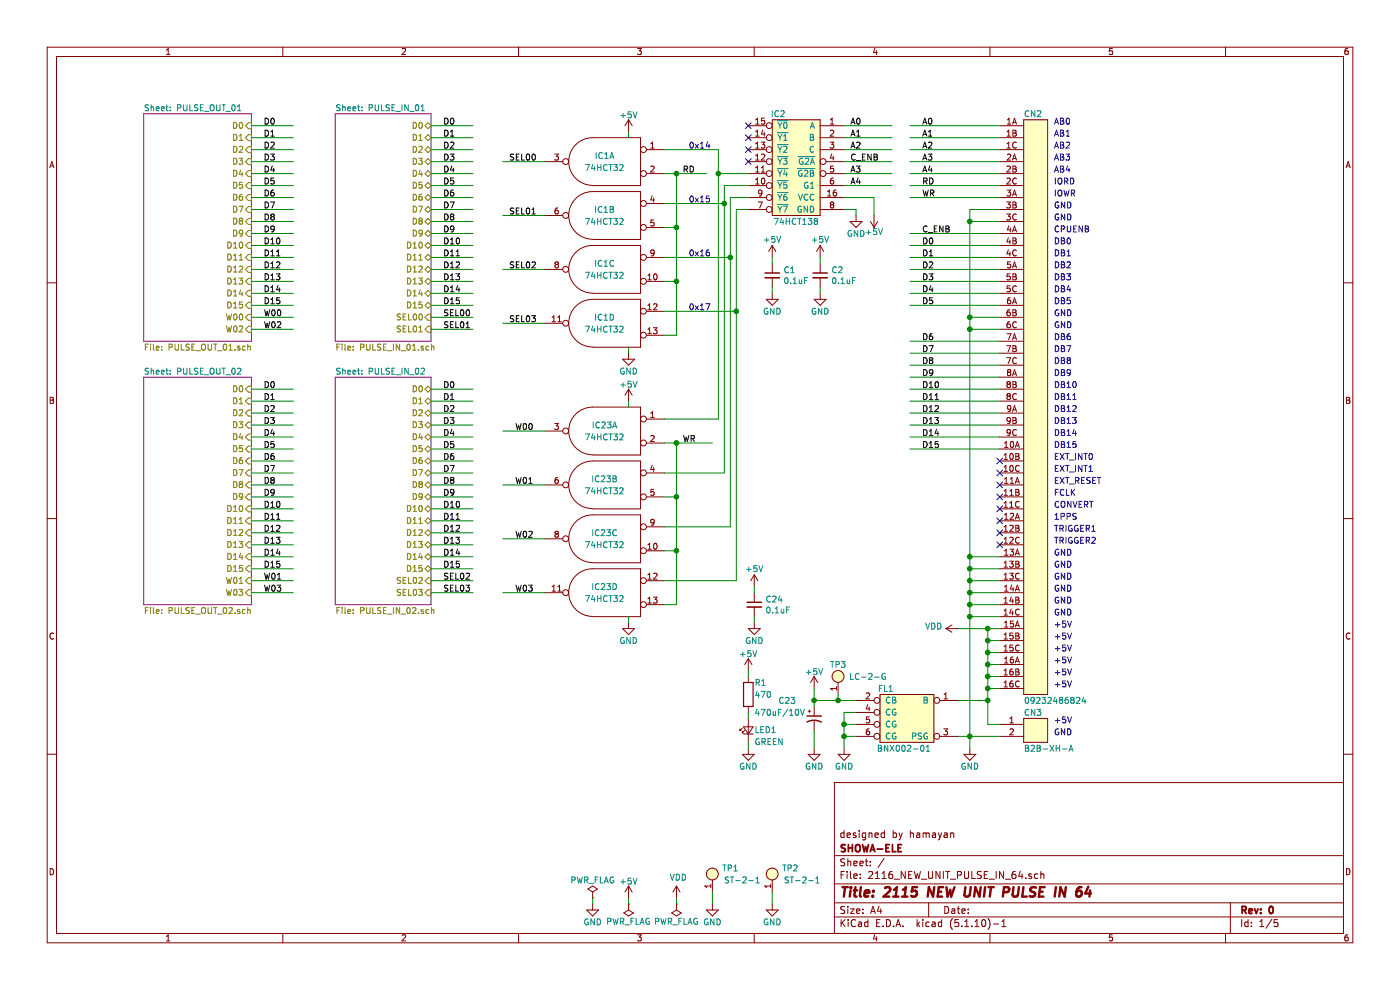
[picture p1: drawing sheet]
EESchema Schematic File Version 4
EELAYER 30 0
EELAYER END
$Descr A4 11693 8268
encoding utf-8
Sheet 1 5
Title "2115 NEW UNIT PULSE IN 64"
Date ""
Rev "0"
Comp "SHOWA-ELE"
Comment1 "designed by hamayan"
Comment2 ""
Comment3 ""
Comment4 ""
$EndDescr
$Comp
L power:GND #PWR03
U 1 1
P 4950 7550
F 0 "#PWR03" H 4950 7300 50  0001 C CNN
F 1 "GND" H 4950 7400 50  0000 C CNN
F 2 "" H 4950 7550 50  0001 C CNN
F 3 "" H 4950 7550 50  0001 C CNN
	1    4950 7550
	1    0    0    -1  
$EndComp
$Comp
L power:+5V #PWR04
U 1 1
P 5250 7500
F 0 "#PWR04" H 5250 7350 50  0001 C CNN
F 1 "+5V" H 5250 7640 50  0000 C CNN
F 2 "" H 5250 7500 50  0001 C CNN
F 3 "" H 5250 7500 50  0001 C CNN
	1    5250 7500
	1    0    0    -1  
$EndComp
$Comp
L power:PWR_FLAG #FLG01
U 1 1
P 4950 7500
F 0 "#FLG01" H 4950 7575 50  0001 C CNN
F 1 "PWR_FLAG" H 4950 7650 50  0000 C CNN
F 2 "" H 4950 7500 50  0001 C CNN
F 3 "" H 4950 7500 50  0001 C CNN
	1    4950 7500
	1    0    0    -1  
$EndComp
$Comp
L power:PWR_FLAG #FLG02
U 1 1
P 5250 7550
F 0 "#FLG02" H 5250 7625 50  0001 C CNN
F 1 "PWR_FLAG" H 5250 7700 50  0000 C CNN
F 2 "" H 5250 7550 50  0001 C CNN
F 3 "" H 5250 7550 50  0001 C CNN
	1    5250 7550
	-1   0    0    1   
$EndComp
$Comp
L tb_lc-2-g:LC-2-G TP1
U 1 1
P 5950 7300
F 0 "TP1" H 6100 7350 50  0000 C CNN
F 1 "ST-2-1" H 6200 7250 50  0000 C CNN
F 2 "A01myFootPrint:LC-2-G" H 5950 7300 60  0001 C CNN
F 3 "" H 5950 7300 60  0001 C CNN
	1    5950 7300
	1    0    0    -1  
$EndComp
$Comp
L power:GND #PWR05
U 1 1
P 5950 7550
F 0 "#PWR05" H 5950 7300 50  0001 C CNN
F 1 "GND" H 5950 7400 50  0000 C CNN
F 2 "" H 5950 7550 50  0001 C CNN
F 3 "" H 5950 7550 50  0001 C CNN
	1    5950 7550
	1    0    0    -1  
$EndComp
Text Notes 8800 1050 0    50   ~ 0
AB0
Text Notes 8800 1150 0    50   ~ 0
AB1
Text Notes 8800 1250 0    50   ~ 0
AB2
Text Notes 8800 1350 0    50   ~ 0
AB3
Text Notes 8800 1450 0    50   ~ 0
AB4
Text Notes 8800 1750 0    50   ~ 0
GND
Text Notes 8800 1850 0    50   ~ 0
GND
Text Notes 8800 1550 0    50   ~ 0
IORD
Text Notes 8800 1650 0    50   ~ 0
IOWR
Text Notes 8800 1950 0    50   ~ 0
CPUENB
Text Notes 8800 3850 0    50   ~ 0
EXT_INT0
Text Notes 8800 3950 0    50   ~ 0
EXT_INT1
Text Notes 8800 4050 0    50   ~ 0
EXT_RESET
Text Notes 8800 2650 0    50   ~ 0
GND
Text Notes 8800 2750 0    50   ~ 0
GND
Text Notes 8800 2050 0    50   ~ 0
DB0
Text Notes 8800 2150 0    50   ~ 0
DB1
Text Notes 8800 2250 0    50   ~ 0
DB2
Text Notes 8800 2350 0    50   ~ 0
DB3
Text Notes 8800 2450 0    50   ~ 0
DB4
Text Notes 8800 2550 0    50   ~ 0
DB5
Text Notes 8800 2850 0    50   ~ 0
DB6
Text Notes 8800 2950 0    50   ~ 0
DB7
Text Notes 8800 3050 0    50   ~ 0
DB8
Text Notes 8800 3150 0    50   ~ 0
DB9
Text Notes 8800 3250 0    50   ~ 0
DB10
Text Notes 8800 3350 0    50   ~ 0
DB11
Text Notes 8800 3450 0    50   ~ 0
DB12
Text Notes 8800 3550 0    50   ~ 0
DB13
Text Notes 8800 3650 0    50   ~ 0
DB14
Text Notes 8800 3750 0    50   ~ 0
DB15
Text Notes 8800 4650 0    50   ~ 0
GND
Text Notes 8800 4750 0    50   ~ 0
GND
Text Notes 8800 4850 0    50   ~ 0
GND
Text Notes 8800 4950 0    50   ~ 0
GND
Text Notes 8800 5050 0    50   ~ 0
GND
Text Notes 8800 5150 0    50   ~ 0
GND
Text Notes 8800 5250 0    50   ~ 0
+5V
Text Notes 8800 5350 0    50   ~ 0
+5V
Text Notes 8800 5450 0    50   ~ 0
+5V
Text Notes 8800 5550 0    50   ~ 0
+5V
Text Notes 8800 5650 0    50   ~ 0
+5V
Text Notes 8800 5750 0    50   ~ 0
+5V
Text Notes 8800 4250 0    50   ~ 0
CONVERT
Text Notes 8800 4150 0    50   ~ 0
FCLK
Text Notes 8800 4350 0    50   ~ 0
1PPS
Text Notes 8800 4450 0    50   ~ 0
TRIGGER1
Text Notes 8800 4550 0    50   ~ 0
TRIGGER2
$Comp
L power:GND #PWR013
U 1 1
P 8100 6250
F 0 "#PWR013" H 8100 6000 50  0001 C CNN
F 1 "GND" H 8100 6100 50  0000 C CNN
F 2 "" H 8100 6250 50  0001 C CNN
F 3 "" H 8100 6250 50  0001 C CNN
	1    8100 6250
	1    0    0    -1  
$EndComp
NoConn ~ 8350 4250
NoConn ~ 8350 4150
NoConn ~ 8350 4050
NoConn ~ 8350 3950
NoConn ~ 8350 3850
$Comp
L ic_74hc138:ic_74HC138 IC2
U 1 1
P 6650 1400
F 0 "IC2" H 6800 1850 50  0000 C CNN
F 1 "74HCT138" H 6650 950 50  0000 C CNN
F 2 "A01myFootPrint:ic_DIP-16_W7.62mm" H 6600 1450 50  0001 C CNN
F 3 "" H 6600 1450 50  0001 C CNN
	1    6650 1400
	-1   0    0    -1  
$EndComp
$Comp
L power:+5V #PWR012
U 1 1
P 7300 1800
F 0 "#PWR012" H 7300 1650 50  0001 C CNN
F 1 "+5V" H 7300 1940 50  0000 C CNN
F 2 "" H 7300 1800 50  0001 C CNN
F 3 "" H 7300 1800 50  0001 C CNN
	1    7300 1800
	-1   0    0    1   
$EndComp
$Comp
L power:GND #PWR011
U 1 1
P 7150 1800
F 0 "#PWR011" H 7150 1550 50  0001 C CNN
F 1 "GND" H 7150 1650 50  0000 C CNN
F 2 "" H 7150 1800 50  0001 C CNN
F 3 "" H 7150 1800 50  0001 C CNN
	1    7150 1800
	1    0    0    -1  
$EndComp
Text Label 7100 1050 0    50   ~ 0
A0
Text Label 7100 1150 0    50   ~ 0
A1
Text Label 7100 1250 0    50   ~ 0
A2
Text Label 7100 1450 0    50   ~ 0
A3
Text Label 7100 1550 0    50   ~ 0
A4
Text Label 7100 1350 0    50   ~ 0
C_ENB
Wire Wire Line
	5250 7500 5250 7550
Wire Wire Line
	4950 7500 4950 7550
Wire Wire Line
	5950 7450 5950 7550
Wire Wire Line
	8250 5250 8250 5350
Wire Wire Line
	8250 5750 8350 5750
Wire Wire Line
	8250 5650 8350 5650
Wire Wire Line
	8250 5550 8350 5550
Connection ~ 8250 5650
Wire Wire Line
	8250 5450 8350 5450
Connection ~ 8250 5550
Wire Wire Line
	8250 5350 8350 5350
Connection ~ 8250 5450
Wire Wire Line
	8250 5250 8350 5250
Connection ~ 8250 5350
Wire Wire Line
	8100 1750 8100 1850
Wire Wire Line
	8100 5150 8350 5150
Wire Wire Line
	8100 5050 8350 5050
Wire Wire Line
	8100 4950 8350 4950
Connection ~ 8100 5050
Wire Wire Line
	8100 4850 8350 4850
Connection ~ 8100 4950
Wire Wire Line
	8100 4750 8350 4750
Connection ~ 8100 4850
Wire Wire Line
	8350 4650 8100 4650
Connection ~ 8100 4750
Wire Wire Line
	8100 2750 8350 2750
Connection ~ 8100 4650
Wire Wire Line
	8350 2650 8100 2650
Connection ~ 8100 2750
Wire Wire Line
	8100 1850 8350 1850
Connection ~ 8100 2650
Wire Wire Line
	8350 1750 8100 1750
Connection ~ 8100 1850
Wire Wire Line
	7050 1050 7450 1050
Wire Wire Line
	7050 1150 7450 1150
Wire Wire Line
	7050 1250 7450 1250
Wire Wire Line
	7050 1350 7450 1350
Wire Wire Line
	7050 1450 7450 1450
Wire Wire Line
	7050 1550 7450 1550
Wire Wire Line
	7150 1800 7150 1750
Wire Wire Line
	7150 1750 7050 1750
Wire Wire Line
	7050 1650 7300 1650
Wire Wire Line
	7300 1650 7300 1800
Wire Wire Line
	8350 3750 7600 3750
Wire Wire Line
	8350 3650 7600 3650
Wire Wire Line
	8350 3550 7600 3550
Wire Wire Line
	8350 3450 7600 3450
Wire Wire Line
	8350 3350 7600 3350
Wire Wire Line
	8350 3250 7600 3250
Wire Wire Line
	8350 3150 7600 3150
Wire Wire Line
	8350 3050 7600 3050
Wire Wire Line
	8350 2950 7600 2950
Wire Wire Line
	8350 2850 7600 2850
Wire Wire Line
	8350 2550 7600 2550
Wire Wire Line
	8350 2450 7600 2450
Wire Wire Line
	8350 2350 7600 2350
Wire Wire Line
	8350 2250 7600 2250
Wire Wire Line
	8350 2150 7600 2150
Wire Wire Line
	8350 2050 7600 2050
Wire Wire Line
	8350 1950 7600 1950
Wire Wire Line
	8350 1550 7600 1550
Wire Wire Line
	8350 1450 7600 1450
Wire Wire Line
	8350 1350 7600 1350
Wire Wire Line
	8350 1250 7600 1250
Wire Wire Line
	8350 1150 7600 1150
Wire Wire Line
	8350 1050 7600 1050
Text Label 7700 1050 0    50   ~ 0
A0
Text Label 7700 1150 0    50   ~ 0
A1
Text Label 7700 1250 0    50   ~ 0
A2
Text Label 7700 1350 0    50   ~ 0
A3
Text Label 7700 1450 0    50   ~ 0
A4
Text Label 7700 1550 0    50   ~ 0
RD
Text Label 7700 1950 0    50   ~ 0
C_ENB
Text Label 7700 2050 0    50   ~ 0
D0
Text Label 7700 2150 0    50   ~ 0
D1
Text Label 7700 2250 0    50   ~ 0
D2
Text Label 7700 2350 0    50   ~ 0
D3
Text Label 7700 2450 0    50   ~ 0
D4
Text Label 7700 2550 0    50   ~ 0
D5
Text Label 7700 2850 0    50   ~ 0
D6
Text Label 7700 2950 0    50   ~ 0
D7
Text Label 7700 3050 0    50   ~ 0
D8
Text Label 7700 3150 0    50   ~ 0
D9
Text Label 7700 3250 0    50   ~ 0
D10
Text Label 7700 3350 0    50   ~ 0
D11
Text Label 7700 3450 0    50   ~ 0
D12
Text Label 7700 3550 0    50   ~ 0
D13
Text Label 7700 3650 0    50   ~ 0
D14
Text Label 7700 3750 0    50   ~ 0
D15
Wire Wire Line
	8250 5650 8250 5750
Wire Wire Line
	8250 5550 8250 5650
Wire Wire Line
	8250 5450 8250 5550
Wire Wire Line
	8250 5350 8250 5450
Wire Wire Line
	8100 5050 8100 5150
Wire Wire Line
	8100 4950 8100 5050
Wire Wire Line
	8100 4850 8100 4950
Wire Wire Line
	8100 4750 8100 4850
Wire Wire Line
	8100 4650 8100 4750
Wire Wire Line
	8100 2750 8100 4650
Wire Wire Line
	8100 2650 8100 2750
Wire Wire Line
	8100 1850 8100 2650
$Comp
L cn_09232486824:09232486824 CN2
U 1 1
P 8650 3400
F 0 "CN2" H 8550 5850 50  0000 L CNN
F 1 "09232486824" H 8550 950 50  0000 L CNN
F 2 "A01myFootPrint:cn_09282486801" H 8750 4300 60  0001 C CNN
F 3 "" H 8750 4300 60  0001 C CNN
	1    8650 3400
	1    0    0    -1  
$EndComp
$Sheet
S 2800 950  800  1900
U 61BC7329
F0 "PULSE_IN_01" 50
F1 "PULSE_IN_01.sch" 50
F2 "D0" T R 3600 1050 50 
F3 "D1" T R 3600 1150 50 
F4 "D2" T R 3600 1250 50 
F5 "D3" T R 3600 1350 50 
F6 "D4" T R 3600 1450 50 
F7 "D5" T R 3600 1550 50 
F8 "D6" T R 3600 1650 50 
F9 "D7" T R 3600 1750 50 
F10 "D8" T R 3600 1850 50 
F11 "D9" T R 3600 1950 50 
F12 "D10" T R 3600 2050 50 
F13 "D11" T R 3600 2150 50 
F14 "D12" T R 3600 2250 50 
F15 "D13" T R 3600 2350 50 
F16 "D14" T R 3600 2450 50 
F17 "D15" T R 3600 2550 50 
F18 "SEL00" I R 3600 2650 50 
F19 "SEL01" I R 3600 2750 50 
$EndSheet
$Sheet
S 2800 3150 800  1900
U 61BCFF1F
F0 "PULSE_IN_02" 50
F1 "PULSE_IN_02.sch" 50
F2 "D0" T R 3600 3250 50 
F3 "D1" T R 3600 3350 50 
F4 "D2" T R 3600 3450 50 
F5 "D3" T R 3600 3550 50 
F6 "D4" T R 3600 3650 50 
F7 "D5" T R 3600 3750 50 
F8 "D6" T R 3600 3850 50 
F9 "D7" T R 3600 3950 50 
F10 "D8" T R 3600 4050 50 
F11 "D9" T R 3600 4150 50 
F12 "D10" T R 3600 4250 50 
F13 "D11" T R 3600 4350 50 
F14 "D12" T R 3600 4450 50 
F15 "D13" T R 3600 4550 50 
F16 "D14" T R 3600 4650 50 
F17 "D15" T R 3600 4750 50 
F18 "SEL02" I R 3600 4850 50 
F19 "SEL03" I R 3600 4950 50 
$EndSheet
$Comp
L ic_74HC32:74HC32 IC1
U 1 2
P 5050 1350
F 0 "IC1" H 5050 1400 50  0000 C CNN
F 1 "74HCT32" H 5050 1300 50  0000 C CNN
F 2 "A01myFootPrint:IC_DIP-14_W7.62mm" H 5050 1350 50  0001 C CNN
F 3 "" H 5050 1350 50  0001 C CNN
	1    5050 1350
	-1   0    0    -1  
$EndComp
$Comp
L power:+5V #PWR01
U 1 1
P 5250 1100
F 0 "#PWR01" H 5250 950 50  0001 C CNN
F 1 "+5V" H 5250 1240 50  0000 C CNN
F 2 "" H 5250 1100 50  0001 C CNN
F 3 "" H 5250 1100 50  0001 C CNN
	1    5250 1100
	1    0    0    -1  
$EndComp
$Comp
L ic_74HC32:74HC32 IC1
U 2 2
P 5050 1800
F 0 "IC1" H 5050 1850 50  0000 C CNN
F 1 "74HCT32" H 5050 1750 50  0000 C CNN
F 2 "A01myFootPrint:IC_DIP-14_W7.62mm" H 5050 1800 50  0001 C CNN
F 3 "" H 5050 1800 50  0001 C CNN
	2    5050 1800
	-1   0    0    -1  
$EndComp
$Comp
L ic_74HC32:74HC32 IC1
U 3 2
P 5050 2250
F 0 "IC1" H 5050 2300 50  0000 C CNN
F 1 "74HCT32" H 5050 2200 50  0000 C CNN
F 2 "A01myFootPrint:IC_DIP-14_W7.62mm" H 5050 2250 50  0001 C CNN
F 3 "" H 5050 2250 50  0001 C CNN
	3    5050 2250
	-1   0    0    -1  
$EndComp
$Comp
L ic_74HC32:74HC32 IC1
U 4 2
P 5050 2700
F 0 "IC1" H 5050 2750 50  0000 C CNN
F 1 "74HCT32" H 5050 2650 50  0000 C CNN
F 2 "A01myFootPrint:IC_DIP-14_W7.62mm" H 5050 2700 50  0001 C CNN
F 3 "" H 5050 2700 50  0001 C CNN
	4    5050 2700
	-1   0    0    -1  
$EndComp
Wire Wire Line
	5250 1100 5250 1150
$Comp
L power:GND #PWR02
U 1 1
P 5250 2950
F 0 "#PWR02" H 5250 2700 50  0001 C CNN
F 1 "GND" H 5250 2800 50  0000 C CNN
F 2 "" H 5250 2950 50  0001 C CNN
F 3 "" H 5250 2950 50  0001 C CNN
	1    5250 2950
	1    0    0    -1  
$EndComp
Wire Wire Line
	5250 2950 5250 2900
Wire Wire Line
	5550 2800 5650 2800
Wire Wire Line
	5650 2800 5650 2350
Wire Wire Line
	5650 2350 5550 2350
Wire Wire Line
	5650 2350 5650 1900
Wire Wire Line
	5650 1900 5550 1900
Connection ~ 5650 2350
Wire Wire Line
	5650 1900 5650 1450
Wire Wire Line
	5650 1450 5550 1450
Connection ~ 5650 1900
Wire Wire Line
	5650 1450 5900 1450
Connection ~ 5650 1450
Wire Wire Line
	5550 2600 6150 2600
Wire Wire Line
	6150 2600 6150 1750
Wire Wire Line
	6150 1750 6250 1750
Wire Wire Line
	6250 1650 6100 1650
Wire Wire Line
	6100 1650 6100 2150
Wire Wire Line
	6100 2150 5550 2150
Wire Wire Line
	6250 1550 6050 1550
Wire Wire Line
	6050 1550 6050 1700
Wire Wire Line
	6050 1700 5550 1700
Wire Wire Line
	6250 1450 6000 1450
Wire Wire Line
	6000 1450 6000 1250
Wire Wire Line
	6000 1250 5550 1250
Text Label 5700 1450 0    50   ~ 0
RD
Text Notes 5750 1250 0    50   ~ 0
0x14
Text Notes 5750 1700 0    50   ~ 0
0x15
Text Notes 5750 2150 0    50   ~ 0
0x16
Text Notes 5750 2600 0    50   ~ 0
0x17
$Comp
L power:GND #PWR07
U 1 1
P 6450 2450
AR Path="/639288F9" Ref="#PWR07"  Part="1" 
AR Path="/61BC7329/639288F9" Ref="#PWR?"  Part="1" 
F 0 "#PWR07" H 6450 2200 50  0001 C CNN
F 1 "GND" H 6450 2300 50  0000 C CNN
F 2 "" H 6450 2450 50  0001 C CNN
F 3 "" H 6450 2450 50  0001 C CNN
	1    6450 2450
	1    0    0    -1  
$EndComp
$Comp
L c_np_small:C_Small C1
U 1 1
P 6450 2300
F 0 "C1" H 6542 2346 50  0000 L CNN
F 1 "0.1uF" H 6542 2255 50  0000 L CNN
F 2 "A01myFootPrint:C_0603" H 6450 2300 50  0001 C CNN
F 3 "" H 6450 2300 50  0001 C CNN
	1    6450 2300
	1    0    0    -1  
$EndComp
$Comp
L power:+5V #PWR06
U 1 1
P 6450 2150
AR Path="/63928905" Ref="#PWR06"  Part="1" 
AR Path="/61BC7329/63928905" Ref="#PWR?"  Part="1" 
F 0 "#PWR06" H 6450 2000 50  0001 C CNN
F 1 "+5V" H 6450 2300 50  0000 C CNN
F 2 "" H 6450 2150 50  0001 C CNN
F 3 "" H 6450 2150 50  0001 C CNN
	1    6450 2150
	1    0    0    -1  
$EndComp
Wire Wire Line
	6450 2150 6450 2200
Wire Wire Line
	6450 2400 6450 2450
$Comp
L power:GND #PWR010
U 1 1
P 6850 2450
AR Path="/6392C60B" Ref="#PWR010"  Part="1" 
AR Path="/61BC7329/6392C60B" Ref="#PWR?"  Part="1" 
F 0 "#PWR010" H 6850 2200 50  0001 C CNN
F 1 "GND" H 6850 2300 50  0000 C CNN
F 2 "" H 6850 2450 50  0001 C CNN
F 3 "" H 6850 2450 50  0001 C CNN
	1    6850 2450
	1    0    0    -1  
$EndComp
$Comp
L c_np_small:C_Small C2
U 1 1
P 6850 2300
F 0 "C2" H 6942 2346 50  0000 L CNN
F 1 "0.1uF" H 6942 2255 50  0000 L CNN
F 2 "A01myFootPrint:C_0603" H 6850 2300 50  0001 C CNN
F 3 "" H 6850 2300 50  0001 C CNN
	1    6850 2300
	1    0    0    -1  
$EndComp
$Comp
L power:+5V #PWR09
U 1 1
P 6850 2150
AR Path="/6392C617" Ref="#PWR09"  Part="1" 
AR Path="/61BC7329/6392C617" Ref="#PWR?"  Part="1" 
F 0 "#PWR09" H 6850 2000 50  0001 C CNN
F 1 "+5V" H 6850 2300 50  0000 C CNN
F 2 "" H 6850 2150 50  0001 C CNN
F 3 "" H 6850 2150 50  0001 C CNN
	1    6850 2150
	1    0    0    -1  
$EndComp
Wire Wire Line
	6850 2150 6850 2200
Wire Wire Line
	6850 2400 6850 2450
Wire Wire Line
	4550 1350 4200 1350
Wire Wire Line
	4550 1800 4200 1800
Wire Wire Line
	4550 2250 4200 2250
Wire Wire Line
	4550 2700 4200 2700
Text Label 4250 1350 0    50   ~ 0
SEL00
Text Label 4250 1800 0    50   ~ 0
SEL01
Text Label 4250 2250 0    50   ~ 0
SEL02
Text Label 4250 2700 0    50   ~ 0
SEL03
Wire Wire Line
	3600 1050 3950 1050
Wire Wire Line
	3600 1150 3950 1150
Wire Wire Line
	3600 1250 3950 1250
Wire Wire Line
	3600 1350 3950 1350
Wire Wire Line
	3600 1450 3950 1450
Wire Wire Line
	3600 1550 3950 1550
Wire Wire Line
	3600 1650 3950 1650
Wire Wire Line
	3600 1750 3950 1750
Wire Wire Line
	3600 1850 3950 1850
Wire Wire Line
	3600 1950 3950 1950
Wire Wire Line
	3600 2050 3950 2050
Wire Wire Line
	3600 2150 3950 2150
Wire Wire Line
	3600 2250 3950 2250
Wire Wire Line
	3600 2350 3950 2350
Wire Wire Line
	3600 2450 3950 2450
Wire Wire Line
	3600 2550 3950 2550
Wire Wire Line
	3600 2650 3950 2650
Wire Wire Line
	3600 2750 3950 2750
Text Label 3700 1050 0    50   ~ 0
D0
Text Label 3700 1150 0    50   ~ 0
D1
Text Label 3700 1250 0    50   ~ 0
D2
Text Label 3700 1350 0    50   ~ 0
D3
Text Label 3700 1450 0    50   ~ 0
D4
Text Label 3700 1550 0    50   ~ 0
D5
Text Label 3700 1650 0    50   ~ 0
D6
Text Label 3700 1750 0    50   ~ 0
D7
Text Label 3700 1850 0    50   ~ 0
D8
Text Label 3700 1950 0    50   ~ 0
D9
Text Label 3700 2050 0    50   ~ 0
D10
Text Label 3700 2150 0    50   ~ 0
D11
Text Label 3700 2250 0    50   ~ 0
D12
Text Label 3700 2350 0    50   ~ 0
D13
Text Label 3700 2450 0    50   ~ 0
D14
Text Label 3700 2550 0    50   ~ 0
D15
Text Label 3700 2650 0    50   ~ 0
SEL00
Text Label 3700 2750 0    50   ~ 0
SEL01
Wire Wire Line
	3600 3250 3950 3250
Wire Wire Line
	3600 3350 3950 3350
Wire Wire Line
	3600 3450 3950 3450
Wire Wire Line
	3600 3550 3950 3550
Wire Wire Line
	3600 3650 3950 3650
Wire Wire Line
	3600 3750 3950 3750
Wire Wire Line
	3600 3850 3950 3850
Wire Wire Line
	3600 3950 3950 3950
Wire Wire Line
	3600 4050 3950 4050
Wire Wire Line
	3600 4150 3950 4150
Wire Wire Line
	3600 4250 3950 4250
Wire Wire Line
	3600 4350 3950 4350
Wire Wire Line
	3600 4450 3950 4450
Wire Wire Line
	3600 4550 3950 4550
Wire Wire Line
	3600 4650 3950 4650
Wire Wire Line
	3600 4750 3950 4750
Wire Wire Line
	3600 4850 3950 4850
Wire Wire Line
	3600 4950 3950 4950
Text Label 3700 3250 0    50   ~ 0
D0
Text Label 3700 3350 0    50   ~ 0
D1
Text Label 3700 3450 0    50   ~ 0
D2
Text Label 3700 3550 0    50   ~ 0
D3
Text Label 3700 3650 0    50   ~ 0
D4
Text Label 3700 3750 0    50   ~ 0
D5
Text Label 3700 3850 0    50   ~ 0
D6
Text Label 3700 3950 0    50   ~ 0
D7
Text Label 3700 4050 0    50   ~ 0
D8
Text Label 3700 4150 0    50   ~ 0
D9
Text Label 3700 4250 0    50   ~ 0
D10
Text Label 3700 4350 0    50   ~ 0
D11
Text Label 3700 4450 0    50   ~ 0
D12
Text Label 3700 4550 0    50   ~ 0
D13
Text Label 3700 4650 0    50   ~ 0
D14
Text Label 3700 4750 0    50   ~ 0
D15
Text Label 3700 4850 0    50   ~ 0
SEL02
Text Label 3700 4950 0    50   ~ 0
SEL03
$Comp
L tb_lc-2-g:LC-2-G TP2
U 1 1
P 6450 7300
F 0 "TP2" H 6600 7350 50  0000 C CNN
F 1 "ST-2-1" H 6700 7250 50  0000 C CNN
F 2 "A01myFootPrint:LC-2-G" H 6450 7300 60  0001 C CNN
F 3 "" H 6450 7300 60  0001 C CNN
	1    6450 7300
	1    0    0    -1  
$EndComp
$Comp
L power:GND #PWR08
U 1 1
P 6450 7550
F 0 "#PWR08" H 6450 7300 50  0001 C CNN
F 1 "GND" H 6450 7400 50  0000 C CNN
F 2 "" H 6450 7550 50  0001 C CNN
F 3 "" H 6450 7550 50  0001 C CNN
	1    6450 7550
	1    0    0    -1  
$EndComp
Wire Wire Line
	6450 7450 6450 7550
NoConn ~ 8350 4350
NoConn ~ 8350 4450
NoConn ~ 8350 4550
NoConn ~ 6250 1050
NoConn ~ 6250 1150
NoConn ~ 6250 1250
NoConn ~ 6250 1350
$Comp
L cp1_small:CP1_Small C23
U 1 1
P 6800 6000
F 0 "C23" H 6500 6150 50  0000 L CNN
F 1 "470uF/10V" H 6300 6050 50  0000 L CNN
F 2 "A01myFootPrint:CP_D8_P3R5" H 6800 6000 50  0001 C CNN
F 3 "" H 6800 6000 50  0001 C CNN
	1    6800 6000
	1    0    0    -1  
$EndComp
$Comp
L connectors:2PIN CN3
U 1 1
P 8650 6100
F 0 "CN3" H 8550 6250 50  0000 L CNN
F 1 "B2B-XH-A" H 8550 5950 50  0000 L CNN
F 2 "A01myFootPrint:cn_B2B-XH-A" H 8650 6100 60  0001 C CNN
F 3 "" H 8650 6100 60  0001 C CNN
	1    8650 6100
	1    0    0    -1  
$EndComp
$Comp
L LED:LED LED1
U 1 1
P 6250 6100
F 0 "LED1" V 6250 6050 50  0000 R CNN
F 1 "GREEN" V 6150 6050 50  0000 R CNN
F 2 "A01myFootPrint:LED_D3.0mm_center" V 6250 6100 50  0001 C CNN
F 3 "" V 6250 6100 50  0001 C CNN
	1    6250 6100
	0    -1   -1   0   
$EndComp
$Comp
L r_register:R R1
U 1 1
P 6250 5800
F 0 "R1" H 6300 5900 50  0000 L CNN
F 1 "470" H 6300 5800 50  0000 L CNN
F 2 "A01myFootPrint:R_TH_5R08" V 6180 5800 50  0001 C CNN
F 3 "" H 6250 5800 50  0001 C CNN
	1    6250 5800
	1    0    0    -1  
$EndComp
$Comp
L emi_filter:BNX002-01 FL1
U 1 1
P 7600 6000
F 0 "FL1" H 7800 6250 50  0000 C CNN
F 1 "BNX002-01" H 7650 5750 50  0000 C CNN
F 2 "A01myFootPrint:BNX002-01" H 7600 6000 60  0001 C CNN
F 3 "" H 7600 6000 60  0001 C CNN
	1    7600 6000
	-1   0    0    -1  
$EndComp
Wire Wire Line
	8000 6150 8100 6150
Wire Wire Line
	8100 6150 8100 6250
$Comp
L power:GND #PWR0112
U 1 1
P 7050 6250
F 0 "#PWR0112" H 7050 6000 50  0001 C CNN
F 1 "GND" H 7050 6100 50  0000 C CNN
F 2 "" H 7050 6250 50  0001 C CNN
F 3 "" H 7050 6250 50  0001 C CNN
	1    7050 6250
	1    0    0    -1  
$EndComp
Wire Wire Line
	7050 6250 7050 6150
Wire Wire Line
	7050 6150 7150 6150
Wire Wire Line
	7050 6150 7050 6050
Wire Wire Line
	7050 6050 7150 6050
Connection ~ 7050 6150
Wire Wire Line
	7050 6050 7050 5950
Wire Wire Line
	7050 5950 7150 5950
Connection ~ 7050 6050
$Comp
L power:GND #PWR0111
U 1 1
P 6800 6250
F 0 "#PWR0111" H 6800 6000 50  0001 C CNN
F 1 "GND" H 6800 6100 50  0000 C CNN
F 2 "" H 6800 6250 50  0001 C CNN
F 3 "" H 6800 6250 50  0001 C CNN
	1    6800 6250
	1    0    0    -1  
$EndComp
$Comp
L power:+5V #PWR0110
U 1 1
P 6800 5750
F 0 "#PWR0110" H 6800 5600 50  0001 C CNN
F 1 "+5V" H 6800 5890 50  0000 C CNN
F 2 "" H 6800 5750 50  0001 C CNN
F 3 "" H 6800 5750 50  0001 C CNN
	1    6800 5750
	1    0    0    -1  
$EndComp
Wire Wire Line
	6800 5750 6800 5850
Wire Wire Line
	6800 5850 7000 5850
Connection ~ 6800 5850
Wire Wire Line
	6800 5850 6800 5900
Wire Wire Line
	6800 6100 6800 6250
$Comp
L tb_lc-2-g:LC-2-G TP3
U 1 1
P 7000 5650
F 0 "TP3" H 7000 5750 50  0000 C CNN
F 1 "LC-2-G" H 7250 5650 50  0000 C CNN
F 2 "A01myFootPrint:LC-2-G" H 7000 5650 60  0001 C CNN
F 3 "" H 7000 5650 60  0001 C CNN
	1    7000 5650
	1    0    0    -1  
$EndComp
Wire Wire Line
	7000 5800 7000 5850
Connection ~ 7000 5850
Wire Wire Line
	7000 5850 7150 5850
$Comp
L power:GND #PWR0109
U 1 1
P 6250 6250
F 0 "#PWR0109" H 6250 6000 50  0001 C CNN
F 1 "GND" H 6250 6100 50  0000 C CNN
F 2 "" H 6250 6250 50  0001 C CNN
F 3 "" H 6250 6250 50  0001 C CNN
	1    6250 6250
	1    0    0    -1  
$EndComp
Wire Wire Line
	6250 6250 6250 6200
Wire Wire Line
	6250 5950 6250 6000
$Comp
L power:+5V #PWR014
U 1 1
P 6250 5600
F 0 "#PWR014" H 6250 5450 50  0001 C CNN
F 1 "+5V" H 6250 5740 50  0000 C CNN
F 2 "" H 6250 5600 50  0001 C CNN
F 3 "" H 6250 5600 50  0001 C CNN
	1    6250 5600
	1    0    0    -1  
$EndComp
Wire Wire Line
	6250 5600 6250 5650
Wire Wire Line
	8100 6150 8100 5150
Connection ~ 8100 6150
Connection ~ 8100 5150
Wire Wire Line
	8000 5850 8250 5850
Wire Wire Line
	8250 5850 8250 5750
Connection ~ 8250 5750
Wire Wire Line
	8350 6050 8250 6050
Wire Wire Line
	8250 6050 8250 5850
Connection ~ 8250 5850
Wire Wire Line
	8350 6150 8100 6150
Text Notes 8800 6050 0    50   ~ 0
+5V
Text Notes 8800 6150 0    50   ~ 0
GND
$Comp
L power:VDD #PWR0118
U 1 1
P 8000 5250
F 0 "#PWR0118" H 8000 5100 50  0001 C CNN
F 1 "VDD" V 8015 5377 50  0000 L CNN
F 2 "" H 8000 5250 50  0001 C CNN
F 3 "" H 8000 5250 50  0001 C CNN
	1    8000 5250
	0    -1   -1   0   
$EndComp
Wire Wire Line
	8250 5250 8000 5250
Connection ~ 8250 5250
$Comp
L power:PWR_FLAG #FLG03
U 1 1
P 5650 7550
F 0 "#FLG03" H 5650 7625 50  0001 C CNN
F 1 "PWR_FLAG" H 5650 7700 50  0000 C CNN
F 2 "" H 5650 7550 50  0001 C CNN
F 3 "" H 5650 7550 50  0001 C CNN
	1    5650 7550
	-1   0    0    1   
$EndComp
$Comp
L power:VDD #PWR0115
U 1 1
P 5650 7500
F 0 "#PWR0115" H 5650 7350 50  0001 C CNN
F 1 "VDD" H 5665 7673 50  0000 C CNN
F 2 "" H 5650 7500 50  0001 C CNN
F 3 "" H 5650 7500 50  0001 C CNN
	1    5650 7500
	1    0    0    -1  
$EndComp
Wire Wire Line
	5650 7500 5650 7550
$Sheet
S 1200 950  900  1900
U 61AA6AFE
F0 "PULSE_OUT_01" 50
F1 "PULSE_OUT_01.sch" 50
F2 "D0" I R 2100 1050 50 
F3 "D1" I R 2100 1150 50 
F4 "D2" I R 2100 1250 50 
F5 "D3" I R 2100 1350 50 
F6 "D4" I R 2100 1450 50 
F7 "D5" I R 2100 1550 50 
F8 "D6" I R 2100 1650 50 
F9 "D7" I R 2100 1750 50 
F10 "D8" I R 2100 1850 50 
F11 "D9" I R 2100 1950 50 
F12 "D10" I R 2100 2050 50 
F13 "D11" I R 2100 2150 50 
F14 "D12" I R 2100 2250 50 
F15 "D13" I R 2100 2350 50 
F16 "D14" I R 2100 2450 50 
F17 "D15" I R 2100 2550 50 
F18 "W00" I R 2100 2650 50 
F19 "W02" I R 2100 2750 50 
$EndSheet
$Sheet
S 1200 3150 900  1900
U 61F79E7A
F0 "PULSE_OUT_02" 50
F1 "PULSE_OUT_02.sch" 50
F2 "D0" I R 2100 3250 50 
F3 "D1" I R 2100 3350 50 
F4 "D2" I R 2100 3450 50 
F5 "D3" I R 2100 3550 50 
F6 "D4" I R 2100 3650 50 
F7 "D5" I R 2100 3750 50 
F8 "D6" I R 2100 3850 50 
F9 "D7" I R 2100 3950 50 
F10 "D8" I R 2100 4050 50 
F11 "D9" I R 2100 4150 50 
F12 "D10" I R 2100 4250 50 
F13 "D11" I R 2100 4350 50 
F14 "D12" I R 2100 4450 50 
F15 "D13" I R 2100 4550 50 
F16 "D14" I R 2100 4650 50 
F17 "D15" I R 2100 4750 50 
F18 "W01" I R 2100 4850 50 
F19 "W03" I R 2100 4950 50 
$EndSheet
Wire Wire Line
	2100 1050 2450 1050
Wire Wire Line
	2100 1150 2450 1150
Wire Wire Line
	2100 1250 2450 1250
Wire Wire Line
	2100 1350 2450 1350
Wire Wire Line
	2100 1450 2450 1450
Wire Wire Line
	2100 1550 2450 1550
Wire Wire Line
	2100 1650 2450 1650
Wire Wire Line
	2100 1750 2450 1750
Wire Wire Line
	2100 1850 2450 1850
Wire Wire Line
	2100 1950 2450 1950
Wire Wire Line
	2100 2050 2450 2050
Wire Wire Line
	2100 2150 2450 2150
Wire Wire Line
	2100 2250 2450 2250
Wire Wire Line
	2100 2350 2450 2350
Wire Wire Line
	2100 2450 2450 2450
Wire Wire Line
	2100 2550 2450 2550
Text Label 2200 1050 0    50   ~ 0
D0
Text Label 2200 1150 0    50   ~ 0
D1
Text Label 2200 1250 0    50   ~ 0
D2
Text Label 2200 1350 0    50   ~ 0
D3
Text Label 2200 1450 0    50   ~ 0
D4
Text Label 2200 1550 0    50   ~ 0
D5
Text Label 2200 1650 0    50   ~ 0
D6
Text Label 2200 1750 0    50   ~ 0
D7
Text Label 2200 1850 0    50   ~ 0
D8
Text Label 2200 1950 0    50   ~ 0
D9
Text Label 2200 2050 0    50   ~ 0
D10
Text Label 2200 2150 0    50   ~ 0
D11
Text Label 2200 2250 0    50   ~ 0
D12
Text Label 2200 2350 0    50   ~ 0
D13
Text Label 2200 2450 0    50   ~ 0
D14
Text Label 2200 2550 0    50   ~ 0
D15
Wire Wire Line
	2100 3250 2450 3250
Wire Wire Line
	2100 3350 2450 3350
Wire Wire Line
	2100 3450 2450 3450
Wire Wire Line
	2100 3550 2450 3550
Wire Wire Line
	2100 3650 2450 3650
Wire Wire Line
	2100 3750 2450 3750
Wire Wire Line
	2100 3850 2450 3850
Wire Wire Line
	2100 3950 2450 3950
Wire Wire Line
	2100 4050 2450 4050
Wire Wire Line
	2100 4150 2450 4150
Wire Wire Line
	2100 4250 2450 4250
Wire Wire Line
	2100 4350 2450 4350
Wire Wire Line
	2100 4450 2450 4450
Wire Wire Line
	2100 4550 2450 4550
Wire Wire Line
	2100 4650 2450 4650
Wire Wire Line
	2100 4750 2450 4750
Text Label 2200 3250 0    50   ~ 0
D0
Text Label 2200 3350 0    50   ~ 0
D1
Text Label 2200 3450 0    50   ~ 0
D2
Text Label 2200 3550 0    50   ~ 0
D3
Text Label 2200 3650 0    50   ~ 0
D4
Text Label 2200 3750 0    50   ~ 0
D5
Text Label 2200 3850 0    50   ~ 0
D6
Text Label 2200 3950 0    50   ~ 0
D7
Text Label 2200 4050 0    50   ~ 0
D8
Text Label 2200 4150 0    50   ~ 0
D9
Text Label 2200 4250 0    50   ~ 0
D10
Text Label 2200 4350 0    50   ~ 0
D11
Text Label 2200 4450 0    50   ~ 0
D12
Text Label 2200 4550 0    50   ~ 0
D13
Text Label 2200 4650 0    50   ~ 0
D14
Text Label 2200 4750 0    50   ~ 0
D15
Wire Wire Line
	2100 2650 2450 2650
Wire Wire Line
	2100 2750 2450 2750
Wire Wire Line
	2100 4850 2450 4850
Wire Wire Line
	2100 4950 2450 4950
Text Label 2200 4950 0    50   ~ 0
W03
Text Label 2200 4850 0    50   ~ 0
W01
Text Label 2200 2650 0    50   ~ 0
W00
Text Label 2200 2750 0    50   ~ 0
W02
$Comp
L ic_74HC32:74HC32 IC23
U 1 2
P 5050 3600
F 0 "IC23" H 5050 3650 50  0000 C CNN
F 1 "74HCT32" H 5050 3550 50  0000 C CNN
F 2 "A01myFootPrint:IC_DIP-14_W7.62mm" H 5050 3600 50  0001 C CNN
F 3 "" H 5050 3600 50  0001 C CNN
	1    5050 3600
	-1   0    0    -1  
$EndComp
$Comp
L power:+5V #PWR0113
U 1 1
P 5250 3350
F 0 "#PWR0113" H 5250 3200 50  0001 C CNN
F 1 "+5V" H 5250 3490 50  0000 C CNN
F 2 "" H 5250 3350 50  0001 C CNN
F 3 "" H 5250 3350 50  0001 C CNN
	1    5250 3350
	1    0    0    -1  
$EndComp
Wire Wire Line
	5250 3350 5250 3400
$Comp
L ic_74HC32:74HC32 IC23
U 2 2
P 5050 4050
F 0 "IC23" H 5050 4100 50  0000 C CNN
F 1 "74HCT32" H 5050 4000 50  0000 C CNN
F 2 "A01myFootPrint:IC_DIP-14_W7.62mm" H 5050 4050 50  0001 C CNN
F 3 "" H 5050 4050 50  0001 C CNN
	2    5050 4050
	-1   0    0    -1  
$EndComp
$Comp
L ic_74HC32:74HC32 IC23
U 3 2
P 5050 4500
F 0 "IC23" H 5050 4550 50  0000 C CNN
F 1 "74HCT32" H 5050 4450 50  0000 C CNN
F 2 "A01myFootPrint:IC_DIP-14_W7.62mm" H 5050 4500 50  0001 C CNN
F 3 "" H 5050 4500 50  0001 C CNN
	3    5050 4500
	-1   0    0    -1  
$EndComp
$Comp
L ic_74HC32:74HC32 IC23
U 4 2
P 5050 4950
F 0 "IC23" H 5050 5000 50  0000 C CNN
F 1 "74HCT32" H 5050 4900 50  0000 C CNN
F 2 "A01myFootPrint:IC_DIP-14_W7.62mm" H 5050 4950 50  0001 C CNN
F 3 "" H 5050 4950 50  0001 C CNN
	4    5050 4950
	-1   0    0    -1  
$EndComp
$Comp
L power:GND #PWR0114
U 1 1
P 5250 5200
F 0 "#PWR0114" H 5250 4950 50  0001 C CNN
F 1 "GND" H 5250 5050 50  0000 C CNN
F 2 "" H 5250 5200 50  0001 C CNN
F 3 "" H 5250 5200 50  0001 C CNN
	1    5250 5200
	1    0    0    -1  
$EndComp
Wire Wire Line
	5250 5150 5250 5200
Wire Wire Line
	4200 3600 4550 3600
Wire Wire Line
	4200 4500 4550 4500
Text Label 4300 3600 0    50   ~ 0
W00
Text Label 4300 4500 0    50   ~ 0
W02
Wire Wire Line
	4200 4050 4550 4050
Wire Wire Line
	4200 4950 4550 4950
Text Label 4300 4950 0    50   ~ 0
W03
Text Label 4300 4050 0    50   ~ 0
W01
Wire Wire Line
	8350 1650 7600 1650
Text Label 7700 1650 0    50   ~ 0
WR
Wire Wire Line
	6000 1450 6000 3500
Wire Wire Line
	6000 3500 5550 3500
Connection ~ 6000 1450
Wire Wire Line
	6050 1700 6050 3950
Wire Wire Line
	6050 3950 5550 3950
Connection ~ 6050 1700
Wire Wire Line
	6100 2150 6100 4400
Wire Wire Line
	6100 4400 5550 4400
Connection ~ 6100 2150
Wire Wire Line
	6150 2600 6150 4850
Wire Wire Line
	6150 4850 5550 4850
Connection ~ 6150 2600
Wire Wire Line
	5950 3700 5650 3700
Wire Wire Line
	5550 4150 5650 4150
Wire Wire Line
	5650 4150 5650 3700
Connection ~ 5650 3700
Wire Wire Line
	5650 3700 5550 3700
Wire Wire Line
	5550 4600 5650 4600
Wire Wire Line
	5650 4600 5650 4150
Connection ~ 5650 4150
Wire Wire Line
	5550 5050 5650 5050
Wire Wire Line
	5650 5050 5650 4600
Connection ~ 5650 4600
Text Label 5700 3700 0    50   ~ 0
WR
$Comp
L power:GND #PWR0117
U 1 1
P 6300 5200
AR Path="/6268AA13" Ref="#PWR0117"  Part="1" 
AR Path="/61BC7329/6268AA13" Ref="#PWR?"  Part="1" 
F 0 "#PWR0117" H 6300 4950 50  0001 C CNN
F 1 "GND" H 6300 5050 50  0000 C CNN
F 2 "" H 6300 5200 50  0001 C CNN
F 3 "" H 6300 5200 50  0001 C CNN
	1    6300 5200
	1    0    0    -1  
$EndComp
$Comp
L c_np_small:C_Small C24
U 1 1
P 6300 5050
F 0 "C24" H 6392 5096 50  0000 L CNN
F 1 "0.1uF" H 6392 5005 50  0000 L CNN
F 2 "A01myFootPrint:C_0603" H 6300 5050 50  0001 C CNN
F 3 "" H 6300 5050 50  0001 C CNN
	1    6300 5050
	1    0    0    -1  
$EndComp
$Comp
L power:+5V #PWR0116
U 1 1
P 6300 4900
AR Path="/6268AA1F" Ref="#PWR0116"  Part="1" 
AR Path="/61BC7329/6268AA1F" Ref="#PWR?"  Part="1" 
F 0 "#PWR0116" H 6300 4750 50  0001 C CNN
F 1 "+5V" H 6300 5050 50  0000 C CNN
F 2 "" H 6300 4900 50  0001 C CNN
F 3 "" H 6300 4900 50  0001 C CNN
	1    6300 4900
	1    0    0    -1  
$EndComp
Wire Wire Line
	6300 4900 6300 4950
Wire Wire Line
	6300 5150 6300 5200
$EndSCHEMATC
